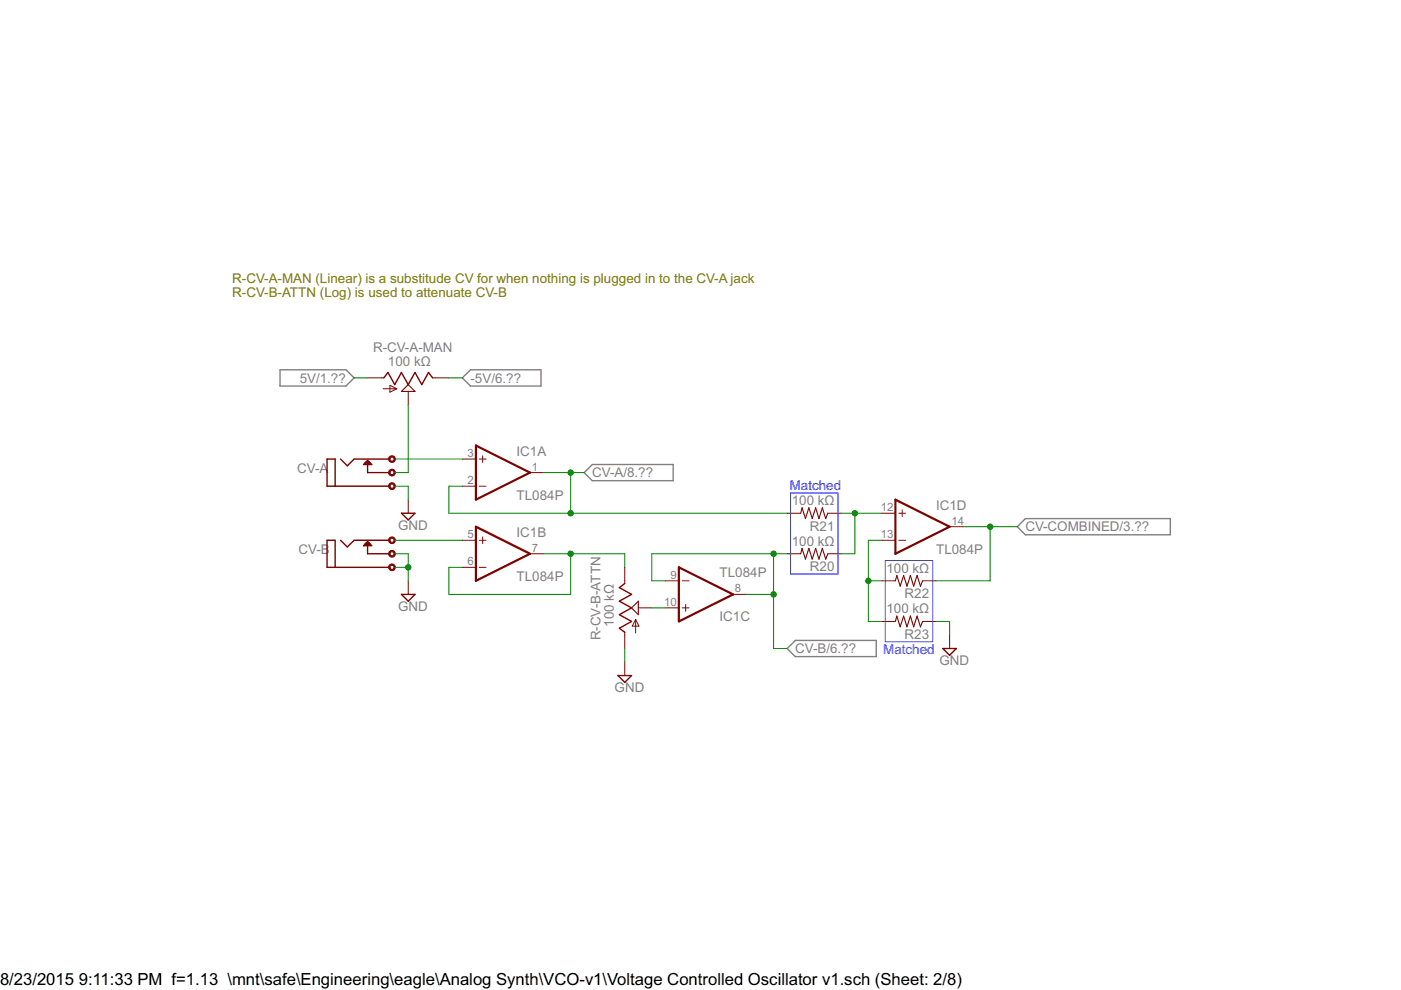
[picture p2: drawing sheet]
<svg xmlns="http://www.w3.org/2000/svg" width="297mm" height="210mm" viewBox="0 0 297 210" stroke-linecap="round" stroke-linejoin="round" font-family="sans-serif">
<path d="M59.4 78.4h13.9l1.8 1.7-1.8 1.8h-13.9zM98 80.1l1.8-1.7h14.9v3.5h-14.9zM123.8 100.2l1.8-1.7h17.1v3.4h-17.1zM215.7 111.7l1.7-1.7h30.7v3.4h-30.7zM166.9 137.5l1.7-1.7h17.2v3.4h-17.2z" fill="none" stroke="#808080" stroke-width=".3"/>
<g fill="none" stroke="#800000" stroke-width=".21">
<path d="M77.9 80.1h3.5M81.2 82.4h2.9M82.7 81.7l1.4 .7-1.4 .7zM86.6 83v2.9M91.7 80.1h3.5M98 97.3h2.9M101.6 97.3h1.5M102.3 96.6v1.4M86.6 105.9v2.9M98 103.1h2.9M98 114.6h2.9M101.6 103.1h1.5"/>
<path d="M101.6 114.6h1.5M102.3 113.8v1.5M112.4 117.4h2.9M112.4 100.2h2.9M166.9 117.4h2.9M166.9 108.8h2.9M175.5 117.4h2.9M175.5 108.8h2.9M187 108.8h2.8M187 114.6h2.8M190.6 108.8h1.4M190.6 114.6h1.4"/>
<path d="M191.3 108.1v1.4M201.3 111.7h2.9M86.6 123.1v2.9M98 120.3h2.9M101.6 120.3h1.5M132.5 120.3v3.4M132.5 134v3.5M134.8 131.3v2.9M134.8 131.3l.7 1.5h-1.5zM135.3 128.9h2.9M141.1 123.1h2.8M141.1 128.9h2.8"/>
<path d="M144.7 123.1h1.4M144.7 128.9h1.4M145.4 128.2v1.4M155.4 126h2.9M187 123.1h2.8M187 131.8h2.8M195.6 123.1h2.9M195.6 131.8h2.9M201.3 134.6v2.9M132.5 140.4v2.8"/>
</g>
<g fill="none" stroke="#800000" stroke-width=".3">
<path d="M72.2 97.3l1.4 1.5 1.5-1.5h7.4M77.4 98.2h1.1M77.4 98.2l-.3 .3h1.7l-.3-.3M77.7 97.9l-.3 .3M77.7 97.9h.5M77.9 97.6v2.6h4.6M77.9 97.6l-.2 .3M77.9 97.6l.3 .3M78.2 97.9l.3 .3M78.2 97.9v.3l-.3 .3M81.4 80.1l.9-1.1 1.4 2.6 1.4-2.6 1.5 2.6 1.4-2.6 1.4 2.6 1.4-2.6 .9 1.1M71.1 103.1v-5.8h-1.8v5.8h13.2"/>
<path d="M72.2 114.6l1.4 1.4 1.5-1.4h7.4M77.4 115.4l-.3 .3h1.7l-.3-.3M77.4 115.4h1.1M77.7 115.1l-.3 .3M77.7 115.1h.5M77.9 114.8v2.6h4.6M77.9 114.8l-.2 .3M77.9 114.8l.3 .3M78.2 115.1v.3l-.3 .3M78.2 115.1l.3 .3M85.1 108.8h2.9l-1.4 1.4zM71.1 120.3v-5.7h-1.8v5.7h13.2"/>
<path d="M85.1 126h2.9l-1.4 1.5zM132.5 123.7l-1.2 .9 2.6 1.4-2.6 1.5 2.6 1.4-2.6 1.4 2.6 1.5-2.6 1.4 1.2 .8M199.9 137.5h2.9l-1.5 1.4zM131 143.2h2.9l-1.4 1.5z"/>
</g>
<path d="M86.6 81.6l1.4 1.4h-2.9zM169.8 117.4l.3-1.1 .7 2.3 .7-2.3 .7 2.3 .7-2.3 .7 2.3 .7-2.3 .8 2.3 .4-1.2M169.8 108.8l.3-1.1 .7 2.3 .7-2.3 .7 2.3 .7-2.3 .7 2.3 .7-2.3 .8 2.3 .4-1.2M133.9 128.9l1.4-1.4v2.8zM189.8 123.1l.3-1.1 .8 2.3 .7-2.3 .7 2.3 .7-2.3 .7 2.3 .7-2.3 .8 2.3 .4-1.2M189.8 131.8l.3-1.2 .8 2.3 .7-2.3 .7 2.3 .7-2.3 .7 2.3 .7-2.3 .8 2.3 .4-1.1" fill="none" stroke="#800000" stroke-width=".23"/>
<g fill="#800000" stroke="#800000" stroke-width=".21">
<path d="M82.6 96.9a.72 .72 0 0 1 1.1 0 .72 .72 0 0 1-.4 1.1 .72 .72 0 0 1-.9-.7h.3a.43 .43 0 0 1 .6-.3 .43 .43 0 0 1 .1 .7 .43 .43 0 0 1-.7-.2v-.2h-.3z" fill-rule="evenodd"/>
<path d="M82.6 99.7a.72 .72 0 0 1 1.1 .1 .72 .72 0 0 1-.4 1.1 .72 .72 0 0 1-.9-.7h.3a.43 .43 0 0 1 .6-.4 .43 .43 0 0 1 .1 .7 .43 .43 0 0 1-.7-.1v-.2h-.3z" fill-rule="evenodd"/>
<path d="M82.6 102.6a.72 .72 0 0 1 1.1 .1 .72 .72 0 0 1-.4 1 .72 .72 0 0 1-.9-.6h.3a.43 .43 0 0 1 .6-.4 .43 .43 0 0 1 .1 .7 .43 .43 0 0 1-.7-.2v-.1h-.3z" fill-rule="evenodd"/>
<path d="M82.6 114.1a.72 .72 0 0 1 1.1 0 .72 .72 0 0 1-.4 1.1 .72 .72 0 0 1-.9-.6h.3a.43 .43 0 0 1 .6-.4 .43 .43 0 0 1 .1 .7 .43 .43 0 0 1-.7-.2v-.1h-.3z" fill-rule="evenodd"/>
<path d="M82.6 116.9a.72 .72 0 0 1 1.1 .1 .72 .72 0 0 1-.4 1.1 .72 .72 0 0 1-.9-.7h.3a.43 .43 0 0 1 .6-.3 .43 .43 0 0 1 .1 .7 .43 .43 0 0 1-.7-.2v-.2h-.3z" fill-rule="evenodd"/>
<path d="M82.6 119.8a.72 .72 0 0 1 1.1 .1 .72 .72 0 0 1-.4 1 .72 .72 0 0 1-.9-.6h.3a.43 .43 0 0 1 .6-.4 .43 .43 0 0 1 .1 .7 .43 .43 0 0 1-.7-.2v-.1h-.3z" fill-rule="evenodd"/>
</g>
<path d="M100.9 94.5l11.5 5.7-11.5 5.7zM100.9 111.7l11.5 5.7-11.5 5.7zM189.8 105.9l11.5 5.8-11.5 5.7zM143.9 120.3l11.5 5.7-11.5 5.8z" fill="none" stroke="#800000" stroke-width=".47"/>
<g fill="none" stroke="#008000" stroke-width=".21">
<path d="M75.1 80.1h2.8M83.7 97.3h14.3M86.6 85.9v14.3h-2.9M95.2 80.1h2.8M83.7 103.1h2.9v2.8M83.7 117.4h2.9v5.7M83.7 114.6h14.3M98 103.1h-2.8v5.7h71.7M115.3 117.4h17.2v2.9M115.3 100.2h8.5M121 117.4v8.6h-25.8v-5.7h2.8M121 100.2v8.6"/>
<path d="M164 117.4v20.1h2.9M166.9 117.4h-28.7v5.7h2.9M178.4 108.8h8.6M181.3 108.8v8.6h-2.9M187 114.6h-2.9v17.2h2.9M204.2 111.7h11.5M209.9 111.7v11.4h-11.4M83.7 120.3h2.9M132.5 137.5v2.9M138.2 128.9h2.9M158.3 126h5.7M184.1 123.1h2.9"/>
<path d="M198.5 131.8h2.8v2.8"/>
</g>
<g fill="#008000" stroke="#008000" stroke-width=".21">
<circle cx="86.6" cy="120.3" r=".57"/>
<circle cx="121" cy="108.8" r=".57"/>
<circle cx="121" cy="100.2" r=".57"/>
<circle cx="121" cy="117.4" r=".57"/>
<circle cx="209.9" cy="111.7" r=".57"/>
<circle cx="181.3" cy="108.8" r=".57"/>
<circle cx="184.1" cy="123.1" r=".57"/>
<circle cx="164" cy="117.4" r=".57"/>
<circle cx="164" cy="126" r=".57"/>
</g>
<path d="M167.6 104.5h10.1v17.2h-10.1zM187.7 118.9h10v17.2h-10z" fill="none" stroke="#00f" stroke-width=".21"/>
<g font-size="4">
<text x="0" y="208.9">8/23/2015</text>
<text x="16.7" y="208.9">9:11:33 PM f=1.13 \mnt\safe\Engineering\eagle\Analog Synth\VCO-v1\Voltage Controlled Oscillator v1.sch (Sheet: 2/8)</text>
</g>
<g font-size="3.2" fill="#808000">
<text x="49.2" y="60">R-CV-A-MAN (Linear) is a substitude CV for when nothing is plugged in to the CV-A jack</text>
<text x="49.2" y="62.9">R-CV-B-ATTN (Log) is used to attenuate CV-B</text>
</g>
<g font-size="3.2" fill="#808080">
<text x="79.1" y="74.7">R-CV-A-MAN</text>
<text x="82.2" y="77.5">100 kΩ</text>
<text x="63.6" y="81.1">5V/1.??</text>
<text x="99.8" y="81.1">-5V/6.??</text>
<text x="63" y="100.2">CV-A</text>
<text x="109.5" y="96.6">IC1A</text>
<text x="125.6" y="101.2">CV-A/8.??</text>
<text x="109.5" y="105.9">TL084P</text>
<text x="167.9" y="107.1">100 kΩ</text>
<text x="84.4" y="112.4">GND</text>
<text x="109.5" y="113.8">IC1B</text>
<text x="171.7" y="112.5">R21</text>
<text x="198.5" y="108.1">IC1D</text>
<text x="217.4" y="112.7">CV-COMBINED/3.??</text>
<text x="63.3" y="117.4">CV-B</text>
<text x="167.9" y="115.7">100 kΩ</text>
<text x="198.5" y="117.4">TL084P</text>
<text x="109.5" y="123.2">TL084P</text>
<text x="152.5" y="122.3">TL084P</text>
<text x="171.7" y="121.1">R20</text>
<text x="187.9" y="121.4">100 kΩ</text>
<text x="84.4" y="129.6">GND</text>
<text x="152.5" y="131.6">IC1C</text>
<text x="187.9" y="130">100 kΩ</text>
<text x="191.8" y="126.9">R22</text>
<text x="127.3" y="135.8" transform="rotate(-90 127.3 135.8)">R-CV-B-ATTN</text>
<text x="130.2" y="132.9" transform="rotate(-90 130.2 132.9)">100 kΩ</text>
<text x="191.8" y="135.5">R23</text>
<text x="168.6" y="138.5">CV-B/6.??</text>
<text x="199.2" y="141.1">GND</text>
<text x="130.3" y="146.8">GND</text>
</g>
<g font-size="3.2" fill="#00f">
<text x="167.5" y="103.9">Matched</text>
<text x="187.3" y="138.6">Matched</text>
</g>
<g font-size="2.7" fill="#808080">
<text x="99.1" y="96.9">3</text>
<text x="112.8" y="99.8">1</text>
<text x="99.1" y="102.7">2</text>
<text x="186.7" y="108.4">12</text>
<text x="201.7" y="111.3">14</text>
<text x="99.1" y="119.9">6</text>
<text x="99.1" y="114.1">5</text>
<text x="112.8" y="117">7</text>
<text x="186.7" y="114.1">13</text>
<text x="142.2" y="122.8">9</text>
<text x="155.8" y="125.6">8</text>
<text x="140.8" y="128.5">10</text>
</g>
<g font-size=".5" fill="#808080">
<text x="82.2" y="97">2</text>
<text x="82.2" y="99.9">3</text>
<text x="82.2" y="102.8">1</text>
<text x="82.2" y="120">1</text>
<text x="82.2" y="114.3">2</text>
<text x="82.2" y="117.1">3</text>
</g>
</svg>
